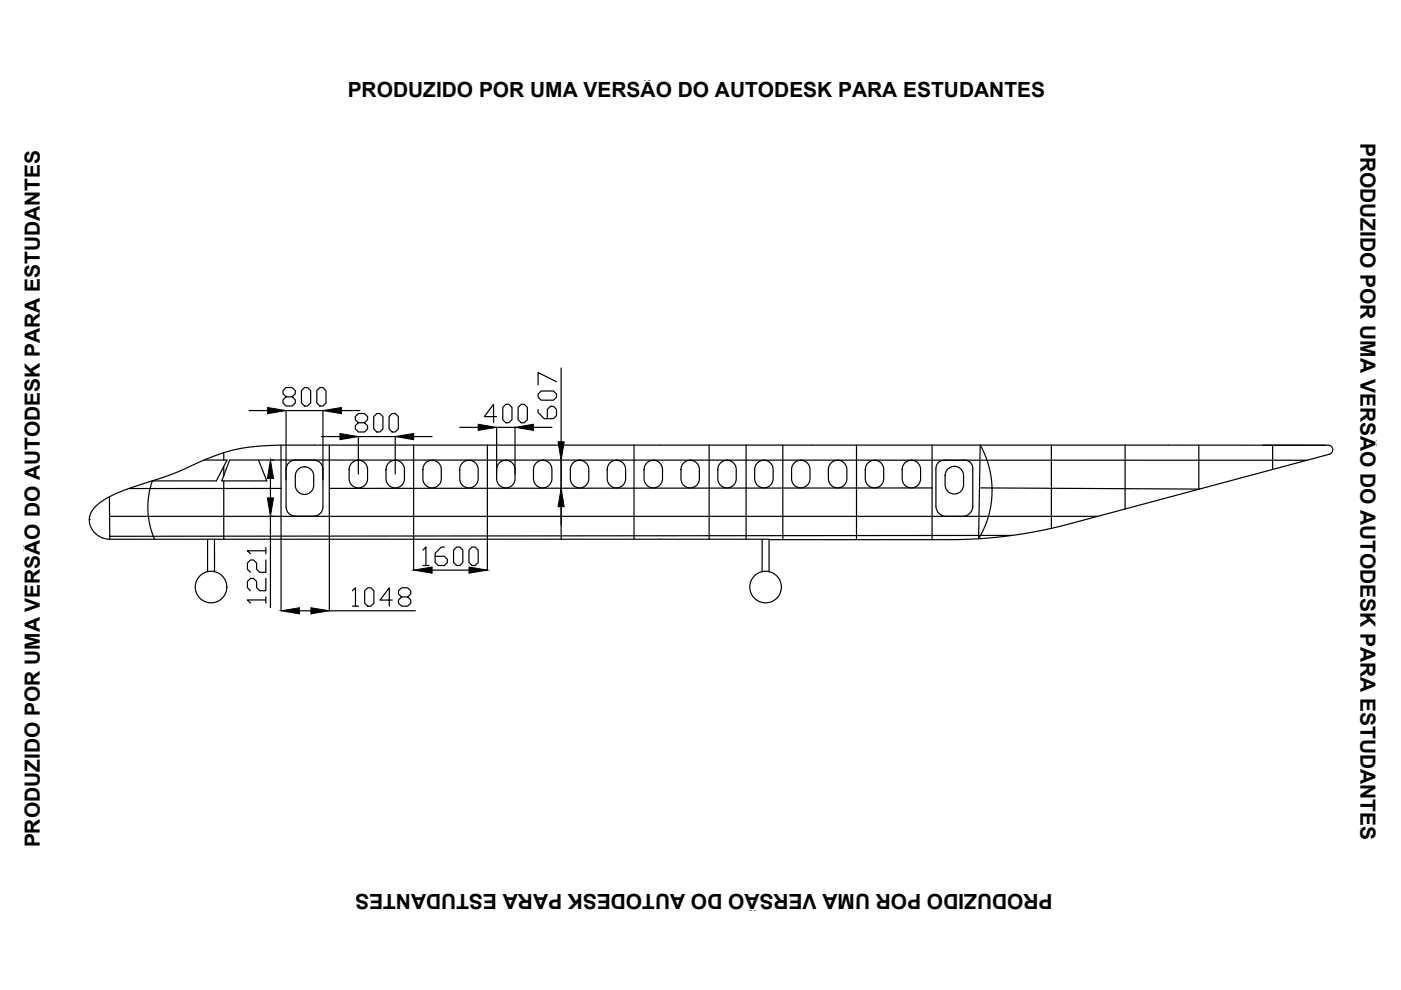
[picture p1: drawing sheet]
<svg xmlns="http://www.w3.org/2000/svg" width="297mm" height="210mm" viewBox="0 0 297 210" stroke-linecap="round" stroke-linejoin="round" font-family="sans-serif">
<!-- layer: 0 -->
<g fill="none" stroke="#000" stroke-width=".25">
<path d="M119 78v15.7M43.3 97.5h4.8l-2.2 4.5h-13.6M47.4 96v1.5M47.4 98.9v2M48.7 97.5h6.1l1.8 4.5h-9.6zM52.8 87.1h3.9M54.8 97.5l222.3 .1M57.3 97.5h.8M59.6 94.4v35.1M60.6 84.1l-.6-.6v-.7l.6-.6h1.4l.6 .6v.7l-.6 .6h-1.4l-.6 .7v.6l.6 .7h1.4l.6-.7v-.6l-.6-.7M60.7 99.5a1.95 1.95 0 0 1 1.9-2h3.9a1.95 1.95 0 0 1 2 2M63.3 99.4a1.95 1.95 0 0 1 2.1-.2 1.95 1.95 0 0 1 1.1 1.7v2a1.95 1.95 0 0 1-1.9 1.9 1.95 1.95 0 0 1-2-1.9l.1-2.5z"/>
<path d="M63.9 82.8l.7-.6h.6l.7 .6v2.6l-.7 .7h-.6l-.7-.7zM64.6 99h.1M67.8 82.2h.7l.6 .6v2.6l-.6 .7h-.7l-.6-.7v-2.6zM68.2 92.6h3.9M69.8 94.4v35.1h18.3M72.4 87.1h3.9M74.7 98.1a1.96 1.96 0 0 1 2.1-.3 1.96 1.96 0 0 1 1.1 1.7v2a1.95 1.95 0 0 1-1.9 1.9 1.95 1.95 0 0 1-2-1.9v-2.2l.2-.6zM76 97.6h.1M76 89.6l-.7-.6v-.7l.7-.6h1.3l.6 .6v.7l-.6 .6h-1.3l-.7 .7v.6l.7 .7h1.3l.6-.7v-.6l-.6-.7M79.2 88.3l.7-.6h.6l.7 .6v2.6l-.7 .7h-.6l-.7-.7zM82.3 98.3a1.96 1.96 0 0 1 2.2-.6 1.96 1.96 0 0 1 1.3 1.8v2a1.96 1.96 0 0 1-2 1.9 1.96 1.96 0 0 1-2-1.9l.1-2.2zM83.1 87.7h.7l.7 .6v2.6l-.7 .7h-.7l-.6-.7v-2.6z"/>
<path d="M83.8 97.6h.1M87.7 94.4v26.5M87.7 92.6h3.9M90.1 98.3a1.95 1.95 0 0 1 2.2-.6 1.95 1.95 0 0 1 1.3 1.8v2a1.95 1.95 0 0 1-2 1.9 1.95 1.95 0 0 1-1.9-1.9v-2.2zM91.6 97.6h.1M97.5 90.6h3.9M98.1 98.1a1.96 1.96 0 0 1 2.1-.3 1.96 1.96 0 0 1 1.2 1.7v2a1.95 1.95 0 0 1-2 1.9 1.95 1.95 0 0 1-1.9-1.9v-2.2l.1-.6zM99.4 97.6h.1M103.3 94.4v26.5M105.3 88.3h-2.6l1.9-2.6v3.9M105.8 98.3a1.95 1.95 0 0 1 2.1-.6 1.95 1.95 0 0 1 1.3 1.8v2a1.95 1.95 0 0 1-2 1.9 1.95 1.95 0 0 1-1.9-1.9v-2.2zM106.6 86.4l.6-.7h.7l.6 .7v2.6l-.6 .6h-.7l-.6-.6z"/>
<path d="M107.2 97.6h.1M110.5 85.7h.7l.6 .7v2.6l-.6 .6h-.7l-.6-.6v-2.6zM113.1 90.6h3.9M113.8 98.1a1.96 1.96 0 0 1 2.1-.3 1.96 1.96 0 0 1 1.1 1.7v2a1.95 1.95 0 0 1-1.9 1.9 1.95 1.95 0 0 1-2-1.9v-2.2l.2-.6zM114.1 86.8v.7l1.3 1.3h1.9l.7-.7v-1.3l-.7-.6h-.6l-.7 .6v2M114.1 83.5l.6-.6h2.6l.7 .6v.7l-.7 .7h-2.6l-.6-.7zM115.1 97.6h.1M118 80.9l-3.9-1.9v2.6M119 97.6h.1M119 94.4v19.9M121.4 98.3a1.96 1.96 0 0 1 2.2-.6 1.96 1.96 0 0 1 1.2 1.8v2a1.96 1.96 0 0 1-1.9 1.9 1.96 1.96 0 0 1-2-1.9v-2.2zM122.9 97.6h.1"/>
<path d="M129.2 98.3a1.95 1.95 0 0 1 2.2-.6 1.95 1.95 0 0 1 1.2 1.8v2a1.95 1.95 0 0 1-1.9 1.9 1.95 1.95 0 0 1-2-1.9l.1-2.2zM130.7 97.6h.1M134.4 94.4v19.9M137.2 98.1a1.96 1.96 0 0 1 2.1-.3 1.96 1.96 0 0 1 1.2 1.7v2a1.96 1.96 0 0 1-2 1.9 1.96 1.96 0 0 1-1.9-1.9v-2.2l.1-.6zM138.5 97.6h.1M144.9 98.3a1.95 1.95 0 0 1 2.1-.6 1.95 1.95 0 0 1 1.3 1.8v2a1.95 1.95 0 0 1-2 1.9 1.95 1.95 0 0 1-1.9-1.9v-2.2zM146.3 97.6h.1M150.4 94.4v19.9M152.9 98.1a1.96 1.96 0 0 1 2.1-.3 1.96 1.96 0 0 1 1.1 1.7v2a1.95 1.95 0 0 1-2 1.9 1.95 1.95 0 0 1-1.9-1.9v-2.2l.2-.6zM154.1 97.6h.1M158.2 94.4v19.9M160.5 98.3a1.96 1.96 0 0 1 2.1-.6 1.96 1.96 0 0 1 1.3 1.8v2a1.96 1.96 0 0 1-1.9 1.9 1.96 1.96 0 0 1-2-1.9v-2.2z"/>
<path d="M162 97.6h.1M166 94.4v19.9M168.3 98.3a1.95 1.95 0 0 1 2.2-.6 1.95 1.95 0 0 1 1.2 1.8v2a1.95 1.95 0 0 1-1.9 1.9 1.95 1.95 0 0 1-2-1.9v-2.2zM169.8 97.6h.1M176.3 98.1a1.96 1.96 0 0 1 2.1-.3 1.96 1.96 0 0 1 1.2 1.7v2a1.96 1.96 0 0 1-2 1.9 1.96 1.96 0 0 1-2-1.9l.1-2.2 .1-.6zM177.6 97.6h.1M181.6 94.4v19.9M183.9 98.3a1.95 1.95 0 0 1 2.2-.6 1.95 1.95 0 0 1 1.3 1.8v2a1.95 1.95 0 0 1-2 1.9 1.95 1.95 0 0 1-1.9-1.9v-2.2zM185.4 97.6h.1M191.9 98.1a1.96 1.96 0 0 1 2.1-.3 1.96 1.96 0 0 1 1.2 1.7v2a1.95 1.95 0 0 1-2 1.9 1.95 1.95 0 0 1-1.9-1.9v-2.2l.1-.6zM193.2 97.6h.1M197.6 94.4v20"/>
<path d="M200.4 97.6a1.78 1.78 0 0 0-2 1.8v8a2.19 2.19 0 0 0 2 2.1M201.1 99.4a1.96 1.96 0 0 1 2.1-.3 1.96 1.96 0 0 1 1.1 1.7v2a1.96 1.96 0 0 1-2 1.9 1.96 1.96 0 0 1-1.9-1.9v-2.2l.2-.6zM202.3 98.9h.1M204.3 97.6a1.77 1.77 0 0 1 2 1.8M206.2 99.4l.1 8a2.19 2.19 0 0 1-2 2.1M207.8 94.4l-.3 19.8M207.8 94.4a19.8 19.8 0 0 1-.3 19.8M222.9 94.4v17.6M238.5 94.4v13.5M254.2 94.4v9.3M269.8 94.4v5.1M281.6 94.4h-221.4l-5.1 .2-4.8 .6-3.5 1-3.1 1.1-6.9 3.1-9.9 3.3-4 1.8-1.5 .9-1.1 .9-.7 .8-.5 1-.2 1.3 .2 1 .5 1 .8 .9a4.4 4.4 0 0 0 2.9 1"/>
<path d="M281.6 94.4a.98 .98 0 0 1 1 .8 .98 .98 0 0 1-.8 1.1l-55.1 14.8a98.1 98.1 0 0 1-25.3 3.3h-38.3v6.8M23.2 105.3l.1 9M23.2 109.5h209.5M23.3 114.3h139.8M32.3 102a16.9 16.9 0 0 0 .5 12.3M44 114.3v6.9M45.5 114.3v6.9M47.4 102v12.3M56.4 118.7v2.6h-1.3l-.7-.6v-1.3l-.6-.7h-.7l-.6 .7v1.3l.6 .6M56.4 116.8h-3.9l.6 .6M56.4 116.1v1.3M57.3 101.5v4.1"/>
<path d="M57.3 109.5v19.3M59.6 103.6h-32.3M62.6 109.4a1.97 1.97 0 0 1-2-1.9v-20.4h7.9v20.4a1.95 1.95 0 0 1-2 1.9M76 100.5v-7.9h7.8v7.9M89.7 116.6l.6-.6v3.9M89.7 119.9h1.3M94.2 116h-.6l-1.3 1.3v1.9l.6 .7h1.3l.7-.7v-.6l-.7-.7h-1.9M96.2 116.6l.6-.6h.7l.6 .6v2.6l-.6 .7h-.7l-.6-.7zM100.1 116h.6l.7 .6v2.6l-.7 .7h-.6l-.7-.7v-2.6zM105.3 100.5v-9.9h3.9v9.9M161.6 114.4v6.8M197.6 103.5l-127.8 .1"/>
<path d="M207.7 103.4l46.6 .3M214.6 113.5l-191.3 .2M56.4 127.2h-3.9l.6 .7M56.4 122.6v2.6h-1.3l-.7-.6v-1.3l-.6-.7h-.7l-.6 .7v1.3l.6 .6M56.4 126.5v1.4M63.5 129.5h2.4M74.7 125.3l.7-.7v3.9M74.7 128.5h1.3M77.3 125.3l.7-.7h.6l.7 .7v2.6l-.7 .6h-.6l-.7-.6zM83.2 127.2h-2.6l1.9-2.6v3.9M85.1 126.6l-.6-.7v-.6l.6-.7h1.3l.7 .7v.6l-.7 .7h-1.3l-.6 .6v.7l.6 .6h1.3l.7-.6v-.7l-.7-.6M91.6 120.9h7.8"/>
<circle cx="44.7" cy="124.5" r="3.4"/>
<circle cx="162.3" cy="124.5" r="3.4"/>
</g>
<path d="M18.9 110.1h.1" fill="none" stroke="#000" stroke-width=".21"/>
<g fill="#000" stroke="#000" stroke-width=".21">
<path d="M56.7 86.4l3.9 .7-3.9 .6zM72.1 91.9l3.9 .7-3.9 .6zM68.5 87.1l3.9-.7v1.3zM83.8 92.6l3.9-.7v1.3zM101.4 90l3.9 .6-3.9 .7zM109.2 90.6l3.9-.6v1.3zM118.3 93.7h1.3l-.6 3.9zM57.3 97.5l.7 4h-1.3zM56.7 105.6h1.3l-.7 3.9zM119 103.5l.6 3.9h-1.3zM59.6 129.5l3.9-.6v1.3zM65.9 128.9l3.9 .6-3.9 .7z"/>
<path d="M87.7 120.9l3.9-.7v1.3zM99.4 120.2l3.9 .7-3.9 .6z"/>
</g>
<g font-size="4.4">
<text x="73.7" y="20.5">PRODUZIDO POR UMA VERSÃO DO AUTODESK PARA ESTUDANTES</text>
<text x="288.4" y="30.3" transform="rotate(90 288.4 30.3)">PRODUZIDO POR UMA VERSÃO DO AUTODESK PARA ESTUDANTES</text>
<text x="8.4" y="179.7" transform="rotate(-90 8.4 179.7)">PRODUZIDO POR UMA VERSÃO DO AUTODESK PARA ESTUDANTES</text>
<text x="223.1" y="189.5" transform="rotate(-180 223.1 189.5)">PRODUZIDO POR UMA VERSÃO DO AUTODESK PARA ESTUDANTES</text>
</g>
</svg>
